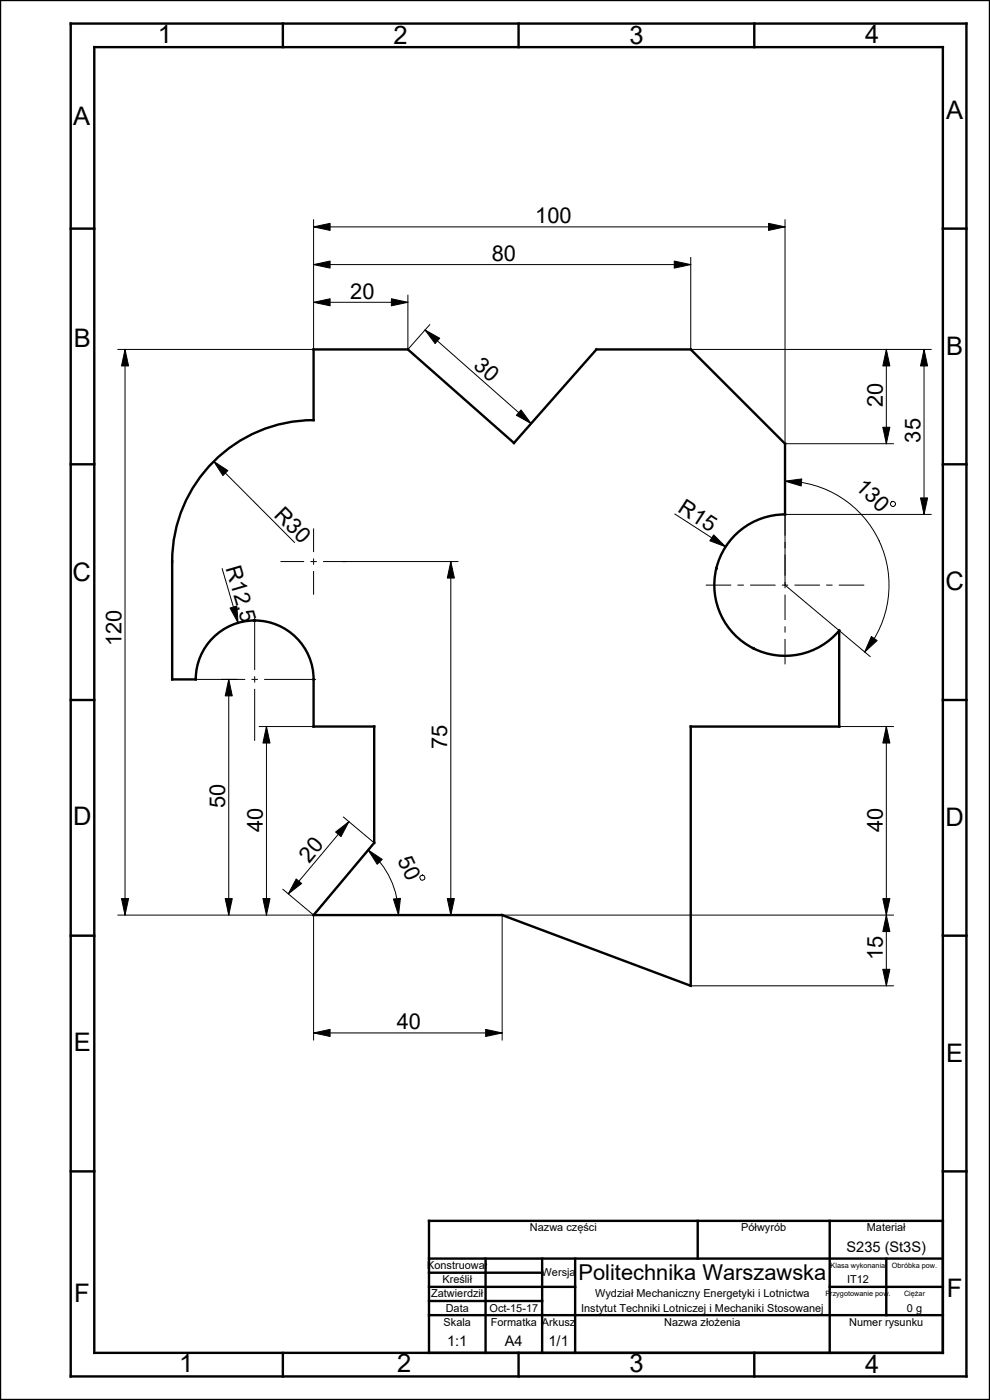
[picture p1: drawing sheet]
<svg xmlns="http://www.w3.org/2000/svg" width="210mm" height="297mm" viewBox="0 0 210 297" stroke-linecap="round" stroke-linejoin="round" font-family="sans-serif">
<g fill="#000">
<path d="M66.5 48.1l3.5-.7v1.5zM66.5 56.1l3.5-.7v1.5zM143 55.4l3.5 .7-3.5 .8zM163 47.4l3.5 .7-3.5 .8zM26.5 74.1l.8 3.5h-1.5zM66.5 64.1l3.5-.7v1.5zM83 63.4l3.5 .7-3.5 .8zM90.2 70l3.1 1.8-1 1.1zM188 74.1l.8 3.5h-1.5zM196 74.1l.8 3.5h-1.5zM45.3 97.9l3 1.9-1 1.1zM110.5 87l2.2 2.8-3.2-1.7z"/>
<path d="M187.3 90.6h1.5l-.8 3.5zM95.6 119.1l.8 3.5h-1.5zM151.4 113.5l2.5 2.5-3.3-1.3zM166.5 102.1l3.6-.5-.1 1.5zM195.3 105.6h1.5l-.8 3.5zM48.8 129l1.4-.4 .3 3.5zM184.8 135l1.3 .9-2.7 2.4zM48.5 144.1l.8 3.5h-1.5zM56.5 154.1l.8 3.5h-1.5zM188 154.1l.8 3.5h-1.5zM71.2 176.5l2.8-2.2-1.7 3.2zM25.8 190.6h1.5l-.8 3.5z"/>
<path d="M47.8 190.6h1.5l-.8 3.5zM55.8 190.6h1.5l-.8 3.5zM62.8 186.5l1.2 .9-2.8 2.2zM78.1 180.3l3 2-1.1 1.1zM83.4 190.7l1.5-.1-.4 3.5zM94.9 190.6h1.5l-.8 3.5zM187.3 190.6h1.5l-.8 3.5zM188 194.1l.8 3.5h-1.5zM66.5 219.1l3.5-.7v1.5zM103 218.4l3.5 .7-3.5 .8zM187.3 205.6h1.5l-.8 3.5z"/>
</g>
<g fill="none" stroke="#000" stroke-width=".21">
<path d="M66.5 48.1l3.5-.7v1.5zM66.5 56.1l3.5-.7v1.5zM66.5 46.6v27.5h-41.5M66.5 56.1h80M66.5 48.1h100M143 55.4l3.5 .7-3.5 .8zM146.5 54.6v19.5h51M163 47.4l3.5 .7-3.5 .8zM166.5 46.6v47.5h23M26.5 74.1l.8 3.5h-1.5zM26.5 74.1v120M66.5 64.1l3.5-.7v1.5z"/>
<path d="M66.5 64.1h20M83 63.4l3.5 .7-3.5 .8zM86.5 62.6v11.5l4.7-5.2M90.2 70l3.1 1.8-1 1.1zM90.2 70l22.5 19.8M188 74.1l.8 3.5h-1.5zM188 74.1v20M196 74.1l.8 3.5h-1.5zM196 74.1v35M45.3 97.9l3 1.9-1 1.1zM45.3 97.9l17.2 17.2M110.5 87l2.2 2.8-3.2-1.7z"/>
<path d="M113.7 88.7l-4.7 5.3M187.3 90.6h1.5l-.8 3.5zM72.7 119.1h24.4M95.6 119.1l.8 3.5h-1.5zM95.6 119.1v75M143.2 109.1l10.7 6.9M151.4 113.5l2.5 2.5-3.3-1.3zM166.5 102.1l3.6-.5-.1 1.5zM166.5 102.1a22.1 22.1 0 0 1 20 12.7 22.1 22.1 0 0 1-3.1 23.5M166.5 109.1h31M166.5 100.6v23.5l18.1 15.2M189.2 106.4h.4l.3 .3 .1 .4-.4 .3h-.4l-.3-.3v-.4z"/>
<path d="M195.3 105.6h1.5l-.8 3.5zM47.1 120.7l3.4 11.4M48.8 129l1.4-.4 .3 3.5zM184.8 135l1.3 .9-2.7 2.4zM47 144.1h3.3M48.5 144.1l.8 3.5h-1.5zM48.5 144.1v50M55 154.1h11.5M56.5 154.1l.8 3.5h-1.5zM56.5 154.1v40M146.5 154.1h43M188 154.1l.8 3.5h-1.5z"/>
<path d="M188 154.1v55M71.2 176.5l2.8-2.2-1.7 3.2zM72.9 173.3l6.5 5.5M74 174.3l-12.8 15.3M79.1 179.2l-12.6 14.9M25 194.1h61M25.8 190.6h1.5l-.8 3.5zM47.8 190.6h1.5l-.8 3.5zM55.8 190.6h1.5l-.8 3.5zM60 188.7l6.5 5.4M62.8 186.5l1.2 .9-2.8 2.2zM66.5 194.1v26.5"/>
<path d="M78.1 180.3l3 2-1.1 1.1zM78.1 180.3a18 18 0 0 1 6.4 13.8M83.4 190.7l1.5-.1-.4 3.5zM89.2 185.9l.4-.3 .3 .2 .3 .4-.2 .3-.4 .3-.4-.2-.2-.4zM94.1 194.1h6.7M94.9 190.6h1.5l-.8 3.5zM106 194.1h83.5M106.5 194.1v26.5M187.3 190.6h1.5l-.8 3.5zM188 194.1l.8 3.5h-1.5zM66.5 219.1l3.5-.7v1.5zM66.5 219.1h40"/>
<path d="M103 218.4l3.5 .7-3.5 .8zM146.5 209.1h43M187.3 205.6h1.5l-.8 3.5z"/>
</g>
<g fill="none" stroke="#000" stroke-width=".51">
<path d="M0 0h210v297h-210zM15 5h190v287h-190zM20 10h180v277h-180zM60 5v5M110 5v5M160 5v5M15 48.5h5M200 48.5h5M15 98.5h5M200 98.5h5M15 148.5h5M200 148.5h5"/>
<path d="M15 198.5h5M200 198.5h5M15 248.5h5M148 259v8M176 259v28M200 259h-109v28M200 248.5h5M91 267h109M91 270h24M91 273h31M91 276h24M91 279h109"/>
<path d="M103 267v20M115 267v20M122 267v20M176 273h24M188 267v12M60 287v5M110 287v5M160 287v5"/>
</g>
<!-- layer: 02___PRT_ALL_AXES -->
<path d="M66.5 74.1h20l22.5 19.9 17.5-19.9h20l20 20v15a15 15 0 0 0-13.6 21.4 15 15 0 0 0 25.1 3.3v20.3h-31.5v55l-40-15h-40l12.9-15.3v-24.7h-12.9v-10a12.5 12.5 0 0 0-12.5-12.5 12.5 12.5 0 0 0-12.5 12.5h-5v-25a30 30 0 0 1 30-30z" fill="none" stroke="#000" stroke-width=".51"/>
<g fill="none" stroke="#000" stroke-width=".21">
<path d="M59.5 119.1h5M65.9 119.1h1.3M66.5 112.1v5M66.5 118.5v1.3M68.5 119.1h5M166.5 109.1v4.5M166.5 115v1.3M166.5 117.6v4.5M54 131.1v11M66.5 121.1v5.1M149.7 124.1h5.4M156.4 124.1h1.4"/>
<path d="M159.1 124.1h5.4M165.9 124.1h1.3M166.5 123.5v1.3M166.5 126.1v5.4M166.5 132.9v1.3M166.5 135.5v5.4M168.5 124.1h5.4M175.3 124.1h1.3M177.9 124.1h5.4M41.5 144.1h10.5M53.4 144.1h1.3M54 143.5v1.3"/>
<path d="M54 146.1v11.1M56 144.1h11.1"/>
</g>
<g font-size="5.4">
<text x="33.5" y="9.2">1</text>
<text x="83.5" y="9.3">2</text>
<text x="133.5" y="9.3">3</text>
<text x="183.5" y="9.2">4</text>
<text x="15.6" y="26.6">A</text>
<text x="200.7" y="25.3">A</text>
<text x="15.7" y="73.5">B</text>
<text x="200.7" y="75.3">B</text>
<text x="15.4" y="123.3">C</text>
<text x="200.5" y="125.3">C</text>
<text x="15.5" y="174.9">D</text>
<text x="200.5" y="175.3">D</text>
<text x="15.6" y="222.9">E</text>
<text x="200.7" y="225.3">E</text>
<text x="200.8" y="275.3">F</text>
<text x="15.7" y="276.2">F</text>
<text x="38" y="291">1</text>
<text x="84.3" y="291.1">2</text>
<text x="133.5" y="291.1">3</text>
<text x="183.5" y="291.2">4</text>
</g>
<g font-size="4.6">
<text x="113.6" y="47.4">100</text>
<text x="104.3" y="55.4">80</text>
<text x="74.3" y="63.4">20</text>
<text x="100.2" y="77.9" transform="rotate(41 100.2 77.9)">30</text>
<text x="187.3" y="86.3" transform="rotate(-90 187.3 86.3)">20</text>
<text x="195.3" y="93.9" transform="rotate(-90 195.3 93.9)">35</text>
<text x="181.3" y="103.5" transform="rotate(44 181.3 103.5)">130</text>
<text x="58" y="109.5" transform="rotate(45 58 109.5)">R30</text>
<text x="143.6" y="108.4" transform="rotate(33 143.6 108.4)">R15</text>
<text x="47.8" y="120.4" transform="rotate(74 47.8 120.4)">R12,5</text>
<text x="25.8" y="137.1" transform="rotate(-90 25.8 137.1)">120</text>
<text x="94.9" y="158.9" transform="rotate(-90 94.9 158.9)">75</text>
<text x="47.8" y="171.3" transform="rotate(-90 47.8 171.3)">50</text>
<text x="55.8" y="176.5" transform="rotate(-90 55.8 176.5)">40</text>
<text x="187.3" y="176.5" transform="rotate(-90 187.3 176.5)">40</text>
<text x="65.6" y="183.2" transform="rotate(-50 65.6 183.2)">20</text>
<text x="84.3" y="182.4" transform="rotate(65 84.3 182.4)">50</text>
<text x="187.3" y="203.6" transform="rotate(-90 187.3 203.6)">15</text>
<text x="84.2" y="218.4">40</text>
<text x="122.7" y="271.5">Politechnika Warszawska</text>
</g>
<g font-size="3.1">
<text x="179.6" y="265.5">S235 (St3S)</text>
<text x="94.9" y="285.5">1:1</text>
<text x="107.1" y="285.5">A4</text>
<text x="116.4" y="285.5">1/1</text>
</g>
<g font-size="2.3">
<text x="112.4" y="261.3">Nazwa części</text>
<text x="157.2" y="261.3">Półwyrób</text>
<text x="183.9" y="261.3">Materiał</text>
<text x="90.6" y="269.3">Konstruował</text>
<text x="91.5" y="275.3">Zatwierdził</text>
<text x="93.8" y="272.3">Kreślił</text>
<text x="114.9" y="270.8">Wersja</text>
<text x="126.2" y="275.3">Wydział Mechaniczny Energetyki i Lotnictwa</text>
<text x="179.7" y="272.3">IT12</text>
<text x="94.1" y="281.3">Skala</text>
<text x="94.6" y="278.3">Data</text>
<text x="103.8" y="278.3">Oct-15-17</text>
<text x="104.1" y="281.3">Formatka Arkusz</text>
<text x="123.3" y="278.3">Instytut Techniki Lotniczej i Mechaniki Stosowanej</text>
<text x="140.9" y="281.3">Nazwa złożenia</text>
<text x="180.1" y="281.3">Numer rysunku</text>
<text x="192.4" y="278.3">0 g</text>
</g>
<g font-size="1.5">
<text x="176.2" y="269">Klasa wykonania</text>
<text x="189.2" y="269">Obróbka pow.</text>
<text x="175.1" y="275">Przygotowanie pow.</text>
<text x="191.8" y="275">Ciężar</text>
</g>
</svg>
